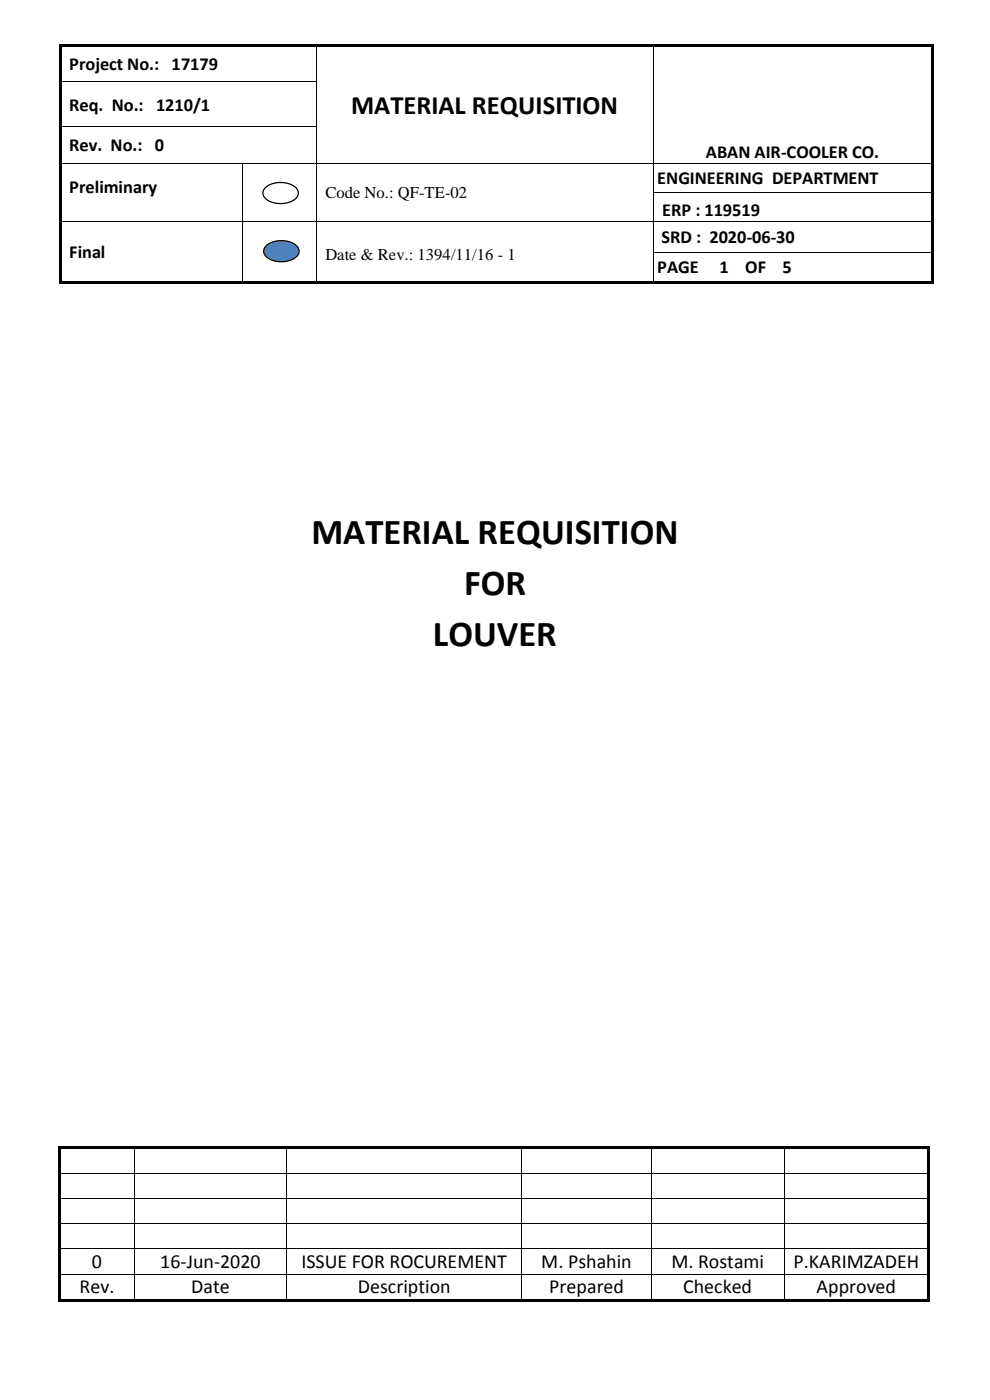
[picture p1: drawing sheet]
<svg xmlns="http://www.w3.org/2000/svg" width="210mm" height="297mm" viewBox="0 0 210 297" stroke-linecap="round" stroke-linejoin="round" font-family="sans-serif">
<g fill="#000">
<path d="M12.5 9.3h.5v.6h-.5z" fill-rule="evenodd"/>
<path d="M12.5 9.3h.5v.5h-.5z" fill-rule="evenodd"/>
<path d="M12.5 9.9h.5v7.3h-.5z" fill-rule="evenodd"/>
<path d="M12.5 17.2h.5v.5h-.5z" fill-rule="evenodd"/>
<path d="M13 9.3h54v.5h-54z" fill-rule="evenodd"/>
<path d="M67 9.8l.2 .1z" fill-rule="evenodd"/>
<path d="M67 9.3h.5v.5h-.5z" fill-rule="evenodd"/>
<path d="M67 17.2h.2v.5h-.2z" fill-rule="evenodd"/>
<path d="M67.5 9.3h71v.5h-71z" fill-rule="evenodd"/>
<path d="M138.5 9.8l.1 .1z" fill-rule="evenodd"/>
<path d="M138.5 9.3h.5v.5h-.5z" fill-rule="evenodd"/>
<path d="M138.5 17.2h.1v.5h-.1z" fill-rule="evenodd"/>
<path d="M139 9.3h58.5v.5h-58.5z" fill-rule="evenodd"/>
<path d="M197.5 9.3h.5v.6h-.5z" fill-rule="evenodd"/>
<path d="M197.5 9.3h.5v.5h-.5z" fill-rule="evenodd"/>
<path d="M197.5 9.9h.5v7.3h-.5z" fill-rule="evenodd"/>
<path d="M197.5 17.2h.5v.5h-.5z" fill-rule="evenodd"/>
<path d="M12.5 17.7h.5v9h-.5z" fill-rule="evenodd"/>
<path d="M12.5 26.7h.5v.5h-.5z" fill-rule="evenodd"/>
<path d="M12.5 27.2h.5v7.4h-.5z" fill-rule="evenodd"/>
<path d="M12.5 34.6h.5v.1h-.5z" fill-rule="evenodd"/>
<path d="M51.4 34.6h.1v.1h-.1z" fill-rule="evenodd"/>
<path d="M67 26.7h.2v.5h-.2z" fill-rule="evenodd"/>
<path d="M67 34.6h.2v.1h-.2z" fill-rule="evenodd"/>
<path d="M138.5 26.7h.1v.5h-.1z" fill-rule="evenodd"/>
<path d="M138.5 34.6h.1v.1h-.1z" fill-rule="evenodd"/>
<path d="M197.5 17.7h.5v9h-.5z" fill-rule="evenodd"/>
<path d="M197.5 26.7h.5v.5h-.5z" fill-rule="evenodd"/>
<path d="M197.5 27.2h.5v7.4h-.5z" fill-rule="evenodd"/>
<path d="M197.5 34.6h.5v.1h-.5z" fill-rule="evenodd"/>
<path d="M12.5 34.7h.5v6.2h-.5z" fill-rule="evenodd"/>
<path d="M12.5 40.9h.5v.1h-.5z" fill-rule="evenodd"/>
<path d="M12.5 41h.5v5.8h-.5z" fill-rule="evenodd"/>
<path d="M12.5 46.8h.5v.2h-.5z" fill-rule="evenodd"/>
<path d="M12.5 47h.5v6.4h-.5z" fill-rule="evenodd"/>
<path d="M12.5 53.4h.5v.2h-.5z" fill-rule="evenodd"/>
<path d="M12.5 53.6h.5v6.1h-.5z" fill-rule="evenodd"/>
<path d="M51.4 40.9h.1v.1h-.1z" fill-rule="evenodd"/>
<path d="M51.4 46.8h.1v.2h-.1z" fill-rule="evenodd"/>
<path d="M51.4 53.4h.1v.2h-.1z" fill-rule="evenodd"/>
<path d="M67 40.9h.2v.1h-.2z" fill-rule="evenodd"/>
<path d="M67 46.8h.2v.2h-.2z" fill-rule="evenodd"/>
<path d="M67 53.4h.2v.2h-.2z" fill-rule="evenodd"/>
<path d="M138.5 40.9h.1v.1h-.1z" fill-rule="evenodd"/>
<path d="M138.5 46.8h.1v.2h-.1z" fill-rule="evenodd"/>
<path d="M138.5 53.4h.1v.2h-.1z" fill-rule="evenodd"/>
<path d="M197.5 34.7h.5v6.2h-.5z" fill-rule="evenodd"/>
<path d="M197.5 40.9h.5v.1h-.5z" fill-rule="evenodd"/>
<path d="M197.5 41h.5v5.8h-.5z" fill-rule="evenodd"/>
<path d="M197.5 46.8h.5v.2h-.5z" fill-rule="evenodd"/>
<path d="M197.5 47h.5v6.4h-.5z" fill-rule="evenodd"/>
<path d="M197.5 53.4h.5v.2h-.5z" fill-rule="evenodd"/>
<path d="M197.5 53.6h.5v6.1h-.5z" fill-rule="evenodd"/>
<path d="M12.5 59.7h.5v.5h-.5z" fill-rule="evenodd"/>
<path d="M12.5 59.7h.5v.5h-.5z" fill-rule="evenodd"/>
<path d="M13 59.7h38.4v.5h-38.4z" fill-rule="evenodd"/>
<path d="M51.4 59.7h.5v.5h-.5z" fill-rule="evenodd"/>
<path d="M51.9 59.7h15.1v.5h-15.1z" fill-rule="evenodd"/>
<path d="M67 59.7h.5v.5h-.5z" fill-rule="evenodd"/>
<path d="M67.5 59.7h71v.5h-71z" fill-rule="evenodd"/>
<path d="M138.5 59.7h.5v.5h-.5z" fill-rule="evenodd"/>
<path d="M139 59.7h58.5v.5h-58.5z" fill-rule="evenodd"/>
<path d="M197.5 59.7h.5v.5h-.5z" fill-rule="evenodd"/>
<path d="M197.5 59.7h.5v.5h-.5z" fill-rule="evenodd"/>
</g>
<g fill="none" stroke="#000" stroke-width=".21">
<path d="M13 17.3h54M67.1 9.9v7.3M67.1 17.7v9M138.5 9.9v7.3M138.5 17.7v9M13 26.8h54M13 34.6h38.4M51.4 34.7v6.2M51.5 34.6h15.5M67.1 27.2v7.4M67.1 34.7v6.2M67.2 34.6h71.3"/>
<path d="M138.5 27.2v7.4M138.5 34.7v6.2M138.6 34.6h58.9M13 46.9h38.4M51.4 41v5.8M51.4 47v6.4M51.4 53.6v6.1M51.5 46.9h15.5M67.1 41v5.8M67.1 47v6.4M67.1 53.6v6.1M67.2 46.9h71.3"/>
<path d="M138.5 41v5.8M138.5 47v6.4M138.5 53.6v6.1M138.6 40.9h58.9M138.6 46.9h58.9M138.6 53.5h58.9"/>
</g>
<path d="M56.3 52.3a5.2 5.2 0 0 1 6.8 0 1.73 1.73 0 0 1-1.1 2.7 5.3 5.3 0 0 1-5.7-.7 1.46 1.46 0 0 1 0-2z" fill-rule="evenodd" fill="#4f81bd"/>
<path d="M56.3 52.3a5.2 5.2 0 0 1 6.8 0 1.73 1.73 0 0 1-1.1 2.7 5.3 5.3 0 0 1-5.7-.7 1.46 1.46 0 0 1 0-2z" fill="none" stroke="#000" stroke-width=".26"/>
<path d="M56.2 40a5.2 5.2 0 0 1 6.7 0 1.73 1.73 0 0 1-1 2.7 5.3 5.3 0 0 1-5.7-.8 1.46 1.46 0 0 1 0-1.9z" fill-rule="evenodd" fill="#fff"/>
<path d="M56.2 40a5.2 5.2 0 0 1 6.7 0 1.73 1.73 0 0 1-1 2.7 5.3 5.3 0 0 1-5.7-.8 1.46 1.46 0 0 1 0-1.9z" fill="none" stroke="#000" stroke-width=".26"/>
<g fill="#000">
<path d="M12.4 243.1h.6v.6h-.6z" fill-rule="evenodd"/>
<path d="M12.4 243.1h.6v.5h-.6z" fill-rule="evenodd"/>
<path d="M12.4 243.7h.6v5.1h-.6z" fill-rule="evenodd"/>
<path d="M12.4 248.8h.6v.2h-.6z" fill-rule="evenodd"/>
<path d="M12.4 249h.6v5.2h-.6z" fill-rule="evenodd"/>
<path d="M12.4 254.2h.6v.1h-.6z" fill-rule="evenodd"/>
<path d="M12.4 254.3h.6v5.2h-.6z" fill-rule="evenodd"/>
<path d="M12.4 259.5h.6v.2h-.6z" fill-rule="evenodd"/>
<path d="M13 243.1h15.4v.5h-15.4z" fill-rule="evenodd"/>
<path d="M28.4 243.6l.1 .1z" fill-rule="evenodd"/>
<path d="M28.4 243.1h.5v.5h-.5z" fill-rule="evenodd"/>
<path d="M28.4 248.8h.1v.2h-.1z" fill-rule="evenodd"/>
<path d="M28.4 254.2h.1v.1h-.1z" fill-rule="evenodd"/>
<path d="M28.4 259.5h.1v.2h-.1z" fill-rule="evenodd"/>
<path d="M28.9 243.1h31.9v.5h-31.9z" fill-rule="evenodd"/>
<path d="M60.8 243.6l.1 .1z" fill-rule="evenodd"/>
<path d="M60.8 243.1h.5v.5h-.5z" fill-rule="evenodd"/>
<path d="M60.8 248.8h.1v.2h-.1z" fill-rule="evenodd"/>
<path d="M60.8 254.2h.1v.1h-.1z" fill-rule="evenodd"/>
<path d="M60.8 259.5h.1v.2h-.1z" fill-rule="evenodd"/>
<path d="M61.3 243.1h49.3v.5h-49.3z" fill-rule="evenodd"/>
<path d="M110.6 243.6l.2 .1z" fill-rule="evenodd"/>
<path d="M110.6 243.1h.5v.5h-.5z" fill-rule="evenodd"/>
<path d="M110.6 248.8h.2v.2h-.2z" fill-rule="evenodd"/>
<path d="M110.6 254.2h.2v.1h-.2z" fill-rule="evenodd"/>
<path d="M110.6 259.5h.2v.2h-.2z" fill-rule="evenodd"/>
<path d="M111.1 243.1h27v.5h-27z" fill-rule="evenodd"/>
<path d="M138.1 243.6l.1 .1z" fill-rule="evenodd"/>
<path d="M138.1 243.1h.5v.5h-.5z" fill-rule="evenodd"/>
<path d="M138.1 248.8h.1v.2h-.1z" fill-rule="evenodd"/>
<path d="M138.1 254.2h.1v.1h-.1z" fill-rule="evenodd"/>
<path d="M138.1 259.5h.1v.2h-.1z" fill-rule="evenodd"/>
<path d="M138.6 243.1h27.8v.5h-27.8z" fill-rule="evenodd"/>
<path d="M166.4 243.6l.1 .1z" fill-rule="evenodd"/>
<path d="M166.4 243.1h.5v.5h-.5z" fill-rule="evenodd"/>
<path d="M166.4 248.8h.1v.2h-.1z" fill-rule="evenodd"/>
<path d="M166.4 254.2h.1v.1h-.1z" fill-rule="evenodd"/>
<path d="M166.4 259.5h.1v.2h-.1z" fill-rule="evenodd"/>
<path d="M166.9 243.1h29.7v.5h-29.7z" fill-rule="evenodd"/>
<path d="M196.6 243.1h.5v.6h-.5z" fill-rule="evenodd"/>
<path d="M196.6 243.1h.5v.5h-.5z" fill-rule="evenodd"/>
<path d="M196.6 243.7h.5v5.1h-.5z" fill-rule="evenodd"/>
<path d="M196.6 248.8h.5v.2h-.5z" fill-rule="evenodd"/>
<path d="M196.6 249h.5v5.2h-.5z" fill-rule="evenodd"/>
<path d="M196.6 254.2h.5v.1h-.5z" fill-rule="evenodd"/>
<path d="M196.6 254.3h.5v5.2h-.5z" fill-rule="evenodd"/>
<path d="M196.6 259.5h.5v.2h-.5z" fill-rule="evenodd"/>
<path d="M12.4 259.7h.6v5.2h-.6z" fill-rule="evenodd"/>
<path d="M12.4 264.9h.6v.1h-.6z" fill-rule="evenodd"/>
<path d="M12.4 265h.6v5.2h-.6z" fill-rule="evenodd"/>
<path d="M12.4 270.2h.6v.2h-.6z" fill-rule="evenodd"/>
<path d="M12.4 270.4h.6v5.2h-.6z" fill-rule="evenodd"/>
<path d="M12.4 275.6h.6v.5h-.6z" fill-rule="evenodd"/>
<path d="M12.4 275.6h.6v.5h-.6z" fill-rule="evenodd"/>
<path d="M13 275.6h15.4v.5h-15.4z" fill-rule="evenodd"/>
<path d="M28.4 264.9h.1v.1h-.1z" fill-rule="evenodd"/>
<path d="M28.4 270.2h.1v.2h-.1z" fill-rule="evenodd"/>
<path d="M28.4 275.6h.5v.5h-.5z" fill-rule="evenodd"/>
<path d="M28.9 275.6h31.9v.5h-31.9z" fill-rule="evenodd"/>
<path d="M60.8 264.9h.1v.1h-.1z" fill-rule="evenodd"/>
<path d="M60.8 270.2h.1v.2h-.1z" fill-rule="evenodd"/>
<path d="M60.8 275.6h.5v.5h-.5z" fill-rule="evenodd"/>
<path d="M61.3 275.6h49.3v.5h-49.3z" fill-rule="evenodd"/>
<path d="M110.6 264.9h.2v.1h-.2z" fill-rule="evenodd"/>
<path d="M110.6 270.2h.2v.2h-.2z" fill-rule="evenodd"/>
<path d="M110.6 275.6h.5v.5h-.5z" fill-rule="evenodd"/>
<path d="M111.1 275.6h27v.5h-27z" fill-rule="evenodd"/>
<path d="M138.1 264.9h.1v.1h-.1z" fill-rule="evenodd"/>
<path d="M138.1 270.2h.1v.2h-.1z" fill-rule="evenodd"/>
<path d="M138.1 275.6h.5v.5h-.5z" fill-rule="evenodd"/>
<path d="M138.6 275.6h27.8v.5h-27.8z" fill-rule="evenodd"/>
<path d="M166.4 264.9h.1v.1h-.1z" fill-rule="evenodd"/>
<path d="M166.4 270.2h.1v.2h-.1z" fill-rule="evenodd"/>
<path d="M166.4 275.6h.5v.5h-.5z" fill-rule="evenodd"/>
<path d="M166.9 275.6h29.7v.5h-29.7z" fill-rule="evenodd"/>
<path d="M196.6 259.7h.5v5.2h-.5z" fill-rule="evenodd"/>
<path d="M196.6 264.9h.5v.1h-.5z" fill-rule="evenodd"/>
<path d="M196.6 265h.5v5.2h-.5z" fill-rule="evenodd"/>
<path d="M196.6 270.2h.5v.2h-.5z" fill-rule="evenodd"/>
<path d="M196.6 270.4h.5v5.2h-.5z" fill-rule="evenodd"/>
<path d="M196.6 275.6h.5v.5h-.5z" fill-rule="evenodd"/>
<path d="M196.6 275.6h.5v.5h-.5z" fill-rule="evenodd"/>
</g>
<g fill="none" stroke="#000" stroke-width=".21">
<path d="M13 248.9h15.4M13 254.2h15.4M13 259.6h15.4M28.5 243.7v5.1M28.5 249v5.2M28.5 254.3v5.2M28.5 259.7v5.2M28.5 248.9h32.3M28.5 254.2h32.3M28.5 259.6h32.3M60.8 243.7v5.1M60.8 249v5.2"/>
<path d="M60.8 254.3v5.2M60.8 259.7v5.2M60.9 248.9h49.7M60.9 254.2h49.7M60.9 259.6h49.7M110.7 243.7v5.1M110.7 249v5.2M110.7 254.3v5.2M110.7 259.7v5.2M110.8 248.9h27.3M110.8 254.2h27.3M110.8 259.6h27.3"/>
<path d="M138.2 243.7v5.1M138.2 249v5.2M138.2 254.3v5.2M138.2 259.7v5.2M138.2 248.9h28.2M138.2 254.2h28.2M138.2 259.6h28.2M166.4 243.7v5.1M166.4 249v5.2M166.4 254.3v5.2M166.4 259.7v5.2M166.5 248.9h30.1"/>
<path d="M166.5 254.2h30.1M166.5 259.6h30.1M13 265h15.4M13 270.3h15.4M28.5 265v5.2M28.5 270.4v5.2M28.5 265h32.3M28.5 270.3h32.3M60.8 265v5.2M60.8 270.4v5.2M60.9 265h49.7M60.9 270.3h49.7"/>
<path d="M110.7 265v5.2M110.7 270.4v5.2M110.8 265h27.3M110.8 270.3h27.3M138.2 265v5.2M138.2 270.4v5.2M138.2 265h28.2M138.2 270.3h28.2M166.4 265v5.2M166.4 270.4v5.2M166.5 265h30.1M166.5 270.3h30.1"/>
</g>
<g font-size="7.7">
<text x="66" y="115.3">MATERIAL REQUISITION</text>
<text x="98.4" y="126.2">FOR</text>
<text x="91.8" y="137.1">LOUVER</text>
</g>
<text font-size="5.6" x="74.5" y="24.2">MATERIAL REQUISITION</text>
<g font-size="4.2">
<text x="19.5" y="269.1">0</text>
<text x="34" y="269.1">16-Jun-2020</text>
<text x="63.9" y="269.1">ISSUE FOR ROCUREMENT</text>
<text x="114.8" y="269.1">M. Pshahin</text>
<text x="142.4" y="269.1">M. Rostami</text>
<text x="168.4" y="269.1">P.KARIMZADEH</text>
<text x="16.9" y="274.4">Rev.</text>
<text x="40.6" y="274.4">Date</text>
<text x="75.9" y="274.4">Description</text>
<text x="116.5" y="274.4">Prepared</text>
<text x="144.9" y="274.4">Checked</text>
<text x="173.2" y="274.4">Approved</text>
</g>
<g font-size="3.9">
<text x="14.7" y="14.8">Project No.: 17179</text>
<text x="14.7" y="23.5">Req. No.: 1210/1</text>
<text x="14.7" y="32.1">Rev. No.: 0</text>
<text x="149.8" y="33.5">ABAN AIR-COOLER CO.</text>
<text x="14.7" y="41">Preliminary</text>
<text x="139.4" y="39">ENGINEERING DEPARTMENT</text>
<text x="140.4" y="45.7">ERP : 119519</text>
<text x="140.3" y="51.5">SRD : 2020-06-30</text>
<text x="14.7" y="54.8">Final</text>
<text x="139.4" y="57.9">PAGE</text>
<text x="152.6" y="57.9">1</text>
<text x="158.1" y="57.9">OF</text>
<text x="166" y="57.9">5</text>
</g>
<g font-size="3.5">
<text x="69" y="41.9">Code No.: QF-TE-02</text>
<text x="69" y="55.3">Date &amp; Rev.: 1394/11/16 - 1</text>
</g>
</svg>
